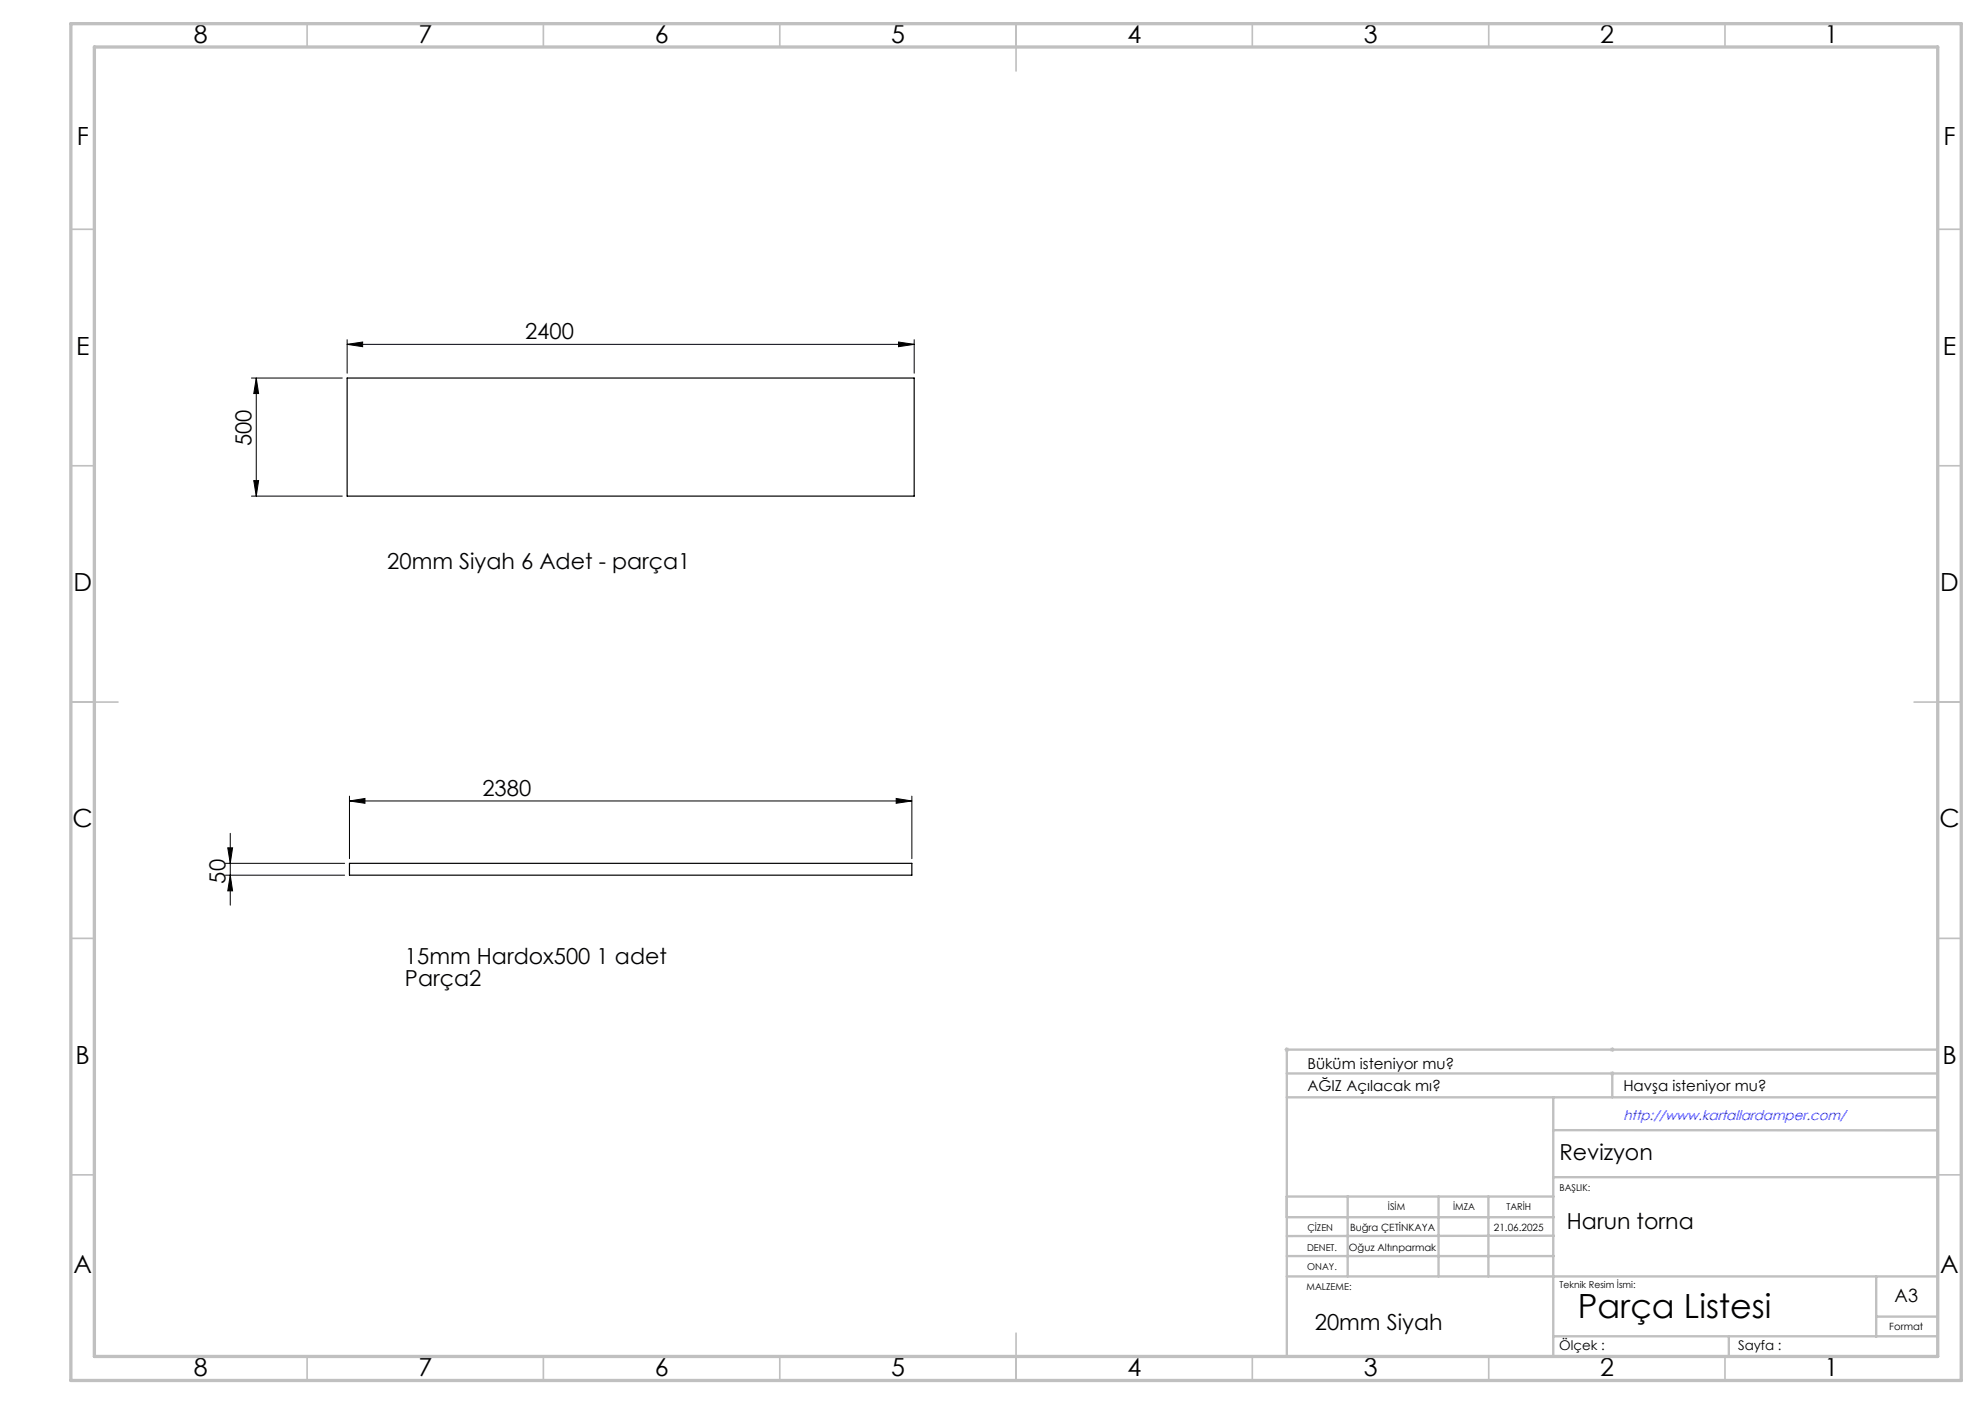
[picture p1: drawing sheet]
<svg xmlns="http://www.w3.org/2000/svg" width="420mm" height="297mm" viewBox="0 0 420 297" stroke-linecap="round" stroke-linejoin="round" font-family="sans-serif">
<path d="M271.8 222h1M271.9 221.7l.7 .7M272.3 221.5v1M272.6 221.7l-.7 .7M340.6 227.1h1M340.6 222h1M340.8 226.7l.7 .7M340.8 221.7l.7 .7M341.1 221.5v1M341.1 226.6v1M341.5 226.7l-.7 .7M341.5 221.7l-.7 .7" fill="none" stroke="#c0c0c0" stroke-width=".21"/>
<g fill="none" stroke="#000" stroke-width=".21">
<path d="M53.2 80h19.2M54.2 80l.5 3.3h-1zM54.2 80v24.9M73.4 72.8l3.3-.4v.9zM73.4 71.9v7M73.4 72.8h120M190.1 72.4l3.3 .4-3.3 .5zM193.4 71.9v7M53.2 104.9h19.2M53.7 101.7h1l-.5 3.2zM48.2 179.3h1l-.5 3.3zM48.7 176.3v15.2"/>
<path d="M73.9 169.4l3.3-.5v1zM73.9 168.4v13.2M73.9 169.4h119M189.6 168.9l3.3 .5-3.3 .5zM192.9 168.4v13.2M47.7 182.6h25.2M47.7 185.1h25.2M48.7 185.1l.5 3.4h-1z"/>
</g>
<g fill="none" stroke="#c0c0c0" stroke-width=".35">
<path d="M65 5v5M115 5v5M165 5v5M215 5v10M265 5v5M315 5v5M365 5v5M15 48.5h5M410 48.5h5M15 98.5h5M410 98.5h5M15 148.5h10"/>
<path d="M405 148.5h10M15 198.5h5M410 198.5h5M15 248.5h5M410 248.5h5M65 287v5M115 287v5M165 287v5M215 282v10M265 287v5M315 287v5M365 287v5"/>
</g>
<g fill="none" stroke="#c0c0c0" stroke-width=".5">
<path d="M272.3 232.1h137.7M272.3 227.1h137.7M328.6 239.1h81.4M328.6 232.1v54.9M341.1 227.1v5M410 222h-137.7v64.9M272.3 253.1h56.4M272.3 257.5h56.5M285.2 253.1v16.9M304.4 253.1v16.9M314.9 253.1v16.9M328.6 249h81.4"/>
<path d="M272.3 265.7h56.5M272.3 270h137.7M328.8 261.4l-56.5 .1M397 270v12.8M397 278.5h13M328.6 282.7h81.4M365.8 282.8v4.2"/>
</g>
<path d="M15 5h400v287h-400zM20 9.9h390v277h-390z" fill="none" stroke="#c0c0c0" stroke-width=".7"/>
<g fill="#000">
<path d="M54.2 80l.5 3.3h-1zM53.7 101.7h1l-.5 3.2zM48.2 179.3h1l-.5 3.3zM48.7 185.1l.5 3.4h-1z"/>
<path d="M73.4 72.8l3.3-.4v.9zM190.1 72.4l3.3 .4-3.3 .5zM73.9 169.4l3.3-.5v1zM189.6 168.9l3.3 .5-3.3 .5z"/>
</g>
<path d="M73.4 80h120v24.9h-120zM73.9 182.6h119v2.5h-119z" fill="none" stroke="#000" stroke-width=".25"/>
<text font-size="7.1" x="333.8" y="278.7">Parça Listesi</text>
<g font-size="5.3">
<text x="41" y="9">8</text>
<text x="88.5" y="9">7</text>
<text x="138.5" y="9">6</text>
<text x="188.5" y="9">5</text>
<text x="238.5" y="9">4</text>
<text x="288.5" y="9">3</text>
<text x="338.5" y="9">2</text>
<text x="386" y="9">1</text>
<text x="16.2" y="30.7">F</text>
<text x="411.2" y="30.7">F</text>
<text x="16.1" y="75">E</text>
<text x="411.1" y="75">E</text>
<text x="15.5" y="125">D</text>
<text x="410.5" y="125">D</text>
<text x="15.4" y="175">C</text>
<text x="410.4" y="175">C</text>
<text x="16" y="225">B</text>
<text x="411" y="225">B</text>
<text x="15.5" y="269.2">A</text>
<text x="410.5" y="269.2">A</text>
<text x="41" y="291">8</text>
<text x="88.5" y="291">7</text>
<text x="138.5" y="291">6</text>
<text x="188.5" y="291">5</text>
<text x="238.5" y="291">4</text>
<text x="288.5" y="291">3</text>
<text x="338.5" y="291">2</text>
<text x="386" y="291">1</text>
</g>
<g font-size="4.7">
<text x="111.1" y="71.8">2400</text>
<text x="53.2" y="94.4" transform="rotate(-90 53.2 94.4)">500</text>
<text x="81.9" y="120.3">20mm Siyah 6 Adet - parça1</text>
<text x="102.1" y="168.4">2380</text>
<text x="47.7" y="186.9" transform="rotate(-90 47.7 186.9)">50</text>
<text x="85.7" y="204">15mm Hardox500 1 adet</text>
<text x="85.7" y="208.5">Parça2</text>
<text x="330" y="245.3">Revizyon</text>
<text x="331.5" y="259.9">Harun torna</text>
<text x="278.2" y="281.3">20mm Siyah</text>
</g>
<text font-size="3.9" x="400.9" y="275.5">A3</text>
<g font-size="3.2">
<text x="276.6" y="226">Büküm isteniyor mu?</text>
<text x="276.6" y="230.9">AĞIZ Açılacak mı?</text>
<text x="343.5" y="230.9">Havşa isteniyor mu?</text>
</g>
<text font-size="2.9" fill="#00f" x="343.5" y="236.9">http://www.kartallardamper.com/</text>
<g font-size="2.8">
<text x="329.9" y="285.5">Ölçek :</text>
<text x="367.8" y="285.5">Sayfa :</text>
</g>
<g font-size="2.1">
<text x="285.6" y="260.3">Buğra ÇETİNKAYA</text>
<text x="316.1" y="260.3">21.06.2025</text>
<text x="285.4" y="264.6">Oğuz Altınparmak</text>
<text x="399.8" y="281.3">Format</text>
</g>
<g font-size="2">
<text x="330" y="251.9">BAŞLIK:</text>
<text x="293.7" y="255.9">İSİM</text>
<text x="307.5" y="255.9">İMZA</text>
<text x="318.7" y="255.9">TARİH</text>
<text x="276.6" y="260.3">ÇİZEN</text>
<text x="276.6" y="264.6">DENET.</text>
<text x="276.6" y="268.7">ONAY.</text>
<text x="276.4" y="272.9">MALZEME:</text>
<text x="330" y="272.5">Teknik Resim İsmi:</text>
</g>
</svg>
